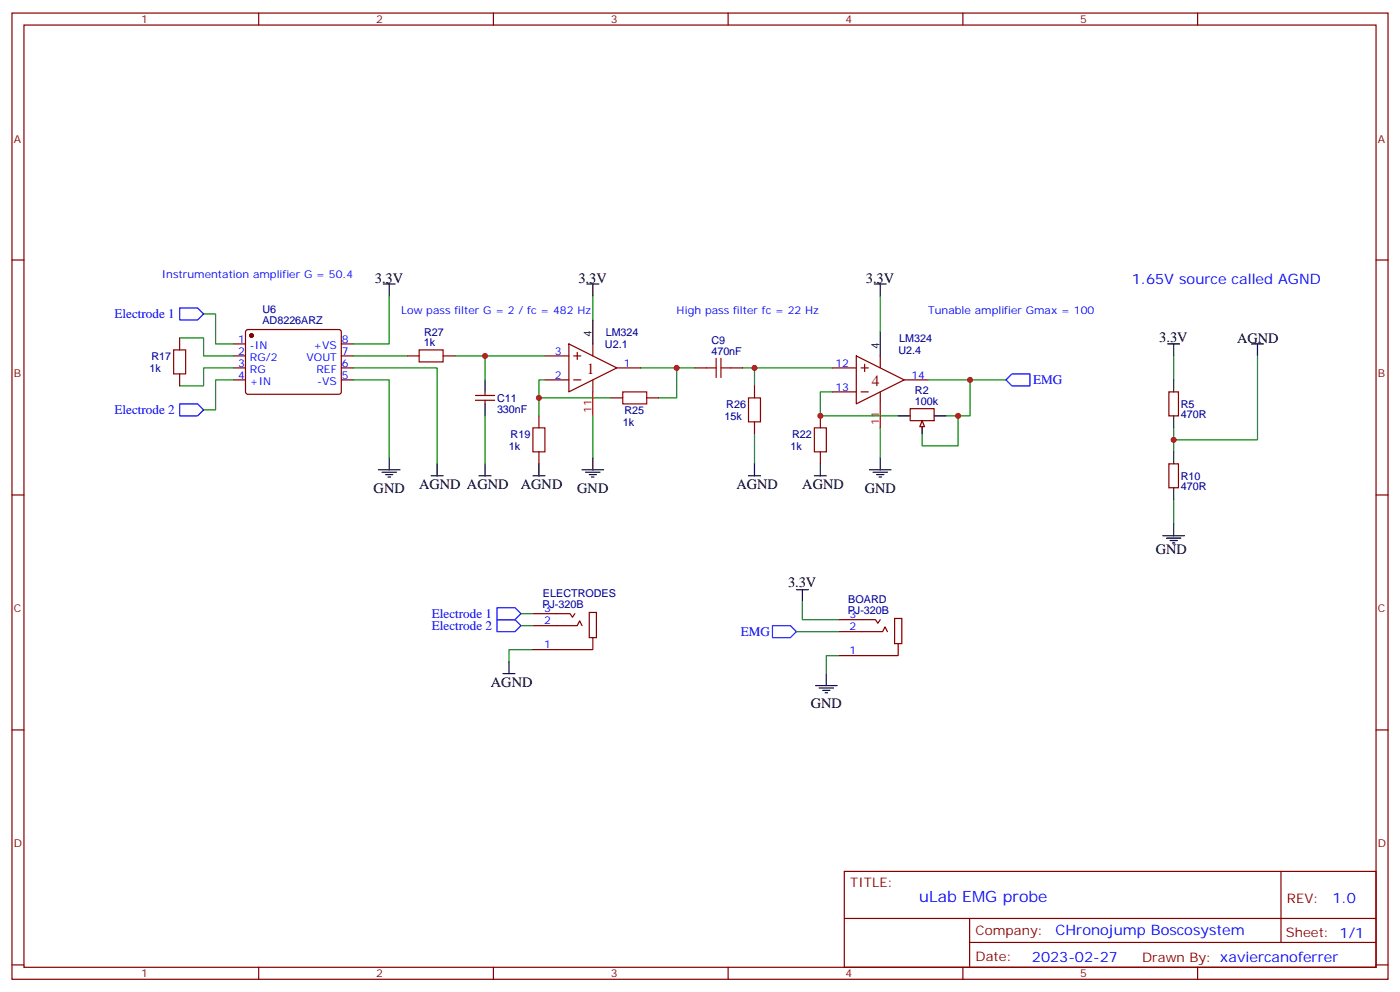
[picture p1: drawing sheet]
<svg xmlns="http://www.w3.org/2000/svg" width="412mm" height="292mm" viewBox="0 0 412 292" stroke-linecap="round" stroke-linejoin="round" font-family="sans-serif">
<g fill="none" stroke="#870000" stroke-width=".35">
<path d="M3.5 3.8h405.4v284.4h-405.4zM7.1 7.4h398.2v277.3h-398.2zM76.2 3.8v3.6M145.3 3.8v3.6M214.5 3.8v3.6M283.6 3.8v3.6M352.8 3.8v3.6M3.5 76.5h3.6M405.3 76.5h3.6M52.9 99.4v3.6M72.6 97.2l.4-.2h27.1l.4 .7v17.9l-.7 .4h-27l-.5-.7v-17.6zM52.9 110v3.6"/>
<path d="M68.8 101.2h3.5M68.8 104.7h3.5M68.8 108.3h3.5M68.8 111.8h3.5M100.5 101.2h3.6M100.5 104.7h3.6M100.5 108.3h3.6M100.5 111.8h3.6M119.9 104.7h3.6M130.5 104.7h3.6M140.1 116.4h5.6M140.1 117.8h5.6"/>
<path d="M142.9 115.3v1.1M142.9 117.8v1.1M160.5 104.7h7.1M160.5 111.8h7.1M167.6 101.2l14.1 7.1-14.1 7zM169 104.7h2.1M169 111.8h2.1M170 103.7v2.1M174.6 101.2v3.5M174.6 111.8v3.5M179.9 117.1h3.5M181.7 108.3h7"/>
<path d="M190.5 117.1h3.5M204.6 108.3h3.5M215.2 108.3h3.5M222.2 113.6v3.5M245.2 108.3h7M245.2 115.3h7M252.2 104.7l14.1 7.1-14.1 7.1zM253.6 108.3h2.2M253.6 115.3h2.2M254.7 107.2v2.1M259.3 104.7v3.6M259.3 115.3v3.6"/>
<path d="M266.3 111.8h7.1M344.3 115.3h2.8v7.1h-2.8zM158.7 122.4v3.5M158.7 133v3.5M222.2 124.1v3.6M241.7 122.4v3.5M241.7 133v3.5M268.1 120.3h7.1v3.5h-7.1zM271.6 124.5v1.8M344.3 136.5h2.8v7h-2.8zM3.5 145.7h3.6M405.3 145.7h3.6"/>
<path d="M3.5 214.8h3.6M405.3 214.8h3.6M248.7 256.4h156.6v28.3h-156.6zM377.3 256.5v20.8M248.7 270.3h156.5M285.6 277.3h119.6M285.6 270.3v14.1M3.5 284h3.6M76.2 284.7v3.5M145.3 284.7v3.5M214.5 284.7v3.5M283.6 284.7v3.5"/>
<path d="M352.8 284.7v3.5M405.3 284h3.6"/>
</g>
<g fill="none" stroke="#000" stroke-width=".35">
<path d="M112.9 83.6h3.5M114.7 83.6v3.5M172.9 83.6h3.5M174.6 83.6v3.5M174.6 94.2v7M257.5 83.6h3.6M259.3 83.6v3.5M259.3 97.7v7M142.9 111.8v3.5M142.9 118.9v3.5M344 101.2h3.5M345.7 101.2v3.5"/>
<path d="M345.7 111.8v3.5M368.7 101.2h3.5M370.4 101.2v3.5M111.5 138.3h6.3M112.5 139h4.3M113.6 139.7h2.1M114.7 134.7v3.6M128.8 136.5v3.5M142.9 136.5v3.5M158.7 136.5v3.5M171.4 138.3h6.4M172.5 139h4.2"/>
<path d="M173.6 139.7h2.1M174.6 134.7v3.6M222.2 136.5v3.5M241.7 136.5v3.5M256.1 138.3h6.4M257.2 139h4.2M258.2 139.7h2.1M259.3 134.7v3.6M264.6 122.4h3.5M271.6 124.1v3.6M275.2 122.4h3.5M345.7 122.4v3.5"/>
<path d="M345.7 133v3.5M114.3 140.4h.7M127 140h3.5M141.1 140h3.5M157 140h3.5M174.3 140.4h.7M220.5 140h3.5M239.9 140h3.5M258.9 140.4h.7M342.5 157.7h6.4M343.6 158.4h4.2M344.7 159.1h2.1"/>
<path d="M345.4 159.8h.7M345.7 143.5v3.6M345.7 154.1v3.6M234.6 173.5h3.5M236.4 173.5v3.6M148.2 198.2h3.5M149.9 194.7v3.5M243.4 198.2v3.6M240.2 201.8h6.4M241.3 202.5h4.2M242.4 203.2h2.1M243.1 203.9h.7"/>
</g>
<circle cx="74.1" cy="98.7" r=".53" fill="#870000" stroke="#870000" stroke-width=".35"/>
<path d="M52.9 90.6h5.3l1.8 1.8-1.8 1.8h-5.3zM52.9 118.9h5.3l1.8 1.7-1.8 1.8h-5.3zM296.3 111.8l1.8-1.8h5.3v3.6h-5.3zM146.4 178.8h5.3l1.8 1.8-1.8 1.8h-5.3zM146.4 182.4h5.3l1.8 1.7-1.8 1.8h-5.3zM227.5 184.1h5.3l1.8 1.8-1.8 1.7h-5.3z" fill="none" stroke="#00f" stroke-width=".35"/>
<g fill="none" stroke="#008700" stroke-width=".35">
<path d="M52.9 99.4h7.1v5.3h8.8M60 92.4h3.5v8.8h5.3M114.7 87.1v14.1h-10.6M174.6 87.1v7.1M259.3 87.1v10.6M68.8 111.8h-5.3v8.8h-3.5M68.8 108.3h-8.8v5.3h-7.1M104.1 108.3h24.7v28.2M104.1 111.8h10.6v22.9M104.1 104.7h15.8M134.1 104.7h8.8v7.1M142.9 104.7h17.6"/>
<path d="M160.5 111.8h-1.8v5.3M179.9 117.1h-21.2v5.3M188.7 108.3h10.6v8.8h-5.3M199.3 108.3h5.3M218.7 108.3h3.5v5.3M222.2 108.3h23M245.2 115.3h-3.5v7.1h22.9M273.4 111.8h12.4v10.6h-3.6M285.8 111.8h10.5M345.7 104.7v7.1M370.4 104.7v24.7h-24.7M142.9 122.4v14.1"/>
<path d="M174.6 122.4v12.3M222.2 127.7v8.8M259.3 125.9v8.8M278.7 122.4h3.5v8.8h-10.6v-3.5M345.7 125.9v7.1M345.7 147.1v7M157 191.2h-7.1v3.5"/>
</g>
<path d="M174.6 115.3v7.1M259.3 118.9v7" fill="none" stroke="#f00" stroke-width=".35"/>
<path d="M51.2 103h3.5v7h-3.5zM123.5 103h7v3.5h-7zM183.4 115.3h7.1v3.6h-7.1zM208.1 108.3h2.9M211 105.4v5.7M212.4 105.4v5.7M212.4 108.3h2.8M220.5 117.1h3.5v7h-3.5zM157 125.9h3.5v7.1h-3.5zM239.9 125.9h3.5v7.1h-3.5z" fill="none" stroke="#a10000" stroke-width=".35"/>
<path d="M271.6 123.8l.7 1.8h-1.4z" fill="#f0f0f0" stroke="#870000" stroke-width=".35"/>
<path d="M157 184.1h13l.7-1.4 .7 1.4M157 180.6h10.9l.7 1 .7-1M173.6 180.2h2.1v7.4h-2.1zM174.6 187.6v3.6h-17.6M246.9 185.9h13.1l.7-1.4 .7 1.4M246.9 182.4h11l.7 1 .7-1M263.5 182h2.1v7.4h-2.1zM264.6 189.4v3.5h-17.7" fill="none" stroke="#870000" stroke-width=".35"/>
<path d="M236.4 177.1v5.3h10.5M153.5 180.6h3.5M153.5 184.1h3.5M234.6 185.9h12.3M246.9 192.9h-3.5v5.3" fill="none" stroke="#008700" stroke-width=".35"/>
<g fill="#c00">
<circle cx="142.9" cy="104.7" r=".88"/>
<circle cx="158.8" cy="117.1" r=".88"/>
<circle cx="199.3" cy="108.3" r=".88"/>
<circle cx="222.3" cy="108.3" r=".88"/>
<circle cx="282.2" cy="122.4" r=".88"/>
<circle cx="285.8" cy="111.8" r=".88"/>
<circle cx="241.7" cy="122.4" r=".88"/>
<circle cx="345.7" cy="129.4" r=".88"/>
</g>
<g font-size="4.6" fill="#800">
<text x="172.9" y="110">1</text>
<text x="256.8" y="113.6">4</text>
</g>
<text font-size="4.6" fill="#00f" x="270.8" y="265.5">uLab EMG probe</text>
<g font-size="4.2">
<text x="110.4" y="83.2">3.3V</text>
<text x="170.4" y="83.2">3.3V</text>
<text x="255" y="83.2">3.3V</text>
<text x="341.5" y="100.5">3.3V</text>
<text x="364.4" y="100.9">AGND</text>
<text x="110.1" y="145">GND</text>
<text x="123.4" y="144">AGND AGND</text>
<text x="153.4" y="144">AGND</text>
<text x="170" y="145">GND</text>
<text x="216.9" y="144">AGND</text>
<text x="236.3" y="144">AGND</text>
<text x="254.7" y="145">GND</text>
<text x="340.4" y="162.9">GND</text>
<text x="232.1" y="172.8">3.3V</text>
<text x="144.6" y="202.2">AGND</text>
<text x="238.8" y="208.5">GND</text>
</g>
<g font-size="4.2" fill="#00f">
<text x="333.4" y="83.6">1.65V source called AGND</text>
<text x="392.5" y="265.7">1.0</text>
<text x="310.9" y="275.3">CHronojump Boscosystem</text>
<text x="304" y="283.1">2023-02-27</text>
</g>
<g font-size="3.9" fill="#00f">
<text x="33.7" y="93.7">Electrode 1</text>
<text x="304.3" y="113">EMG</text>
<text x="33.7" y="121.9">Electrode 2</text>
<text x="127.2" y="181.9">Electrode 1</text>
<text x="127.2" y="185.4">Electrode 2</text>
<text x="218.2" y="187.2">EMG</text>
</g>
<g font-size="3.9" fill="#800">
<text x="250.5" y="261">TITLE:</text>
<text x="379.1" y="265.7">REV:</text>
<text x="287.4" y="275.2">Company:</text>
<text x="378.7" y="275.8">Sheet: 1/1</text>
<text x="287.4" y="282.9">Date:</text>
<text x="336.4" y="283">Drawn By: xaviercanoferrer</text>
</g>
<g font-size="3.2" fill="#800">
<text x="41.6" y="6.8">1</text>
<text x="110.8" y="6.8">2</text>
<text x="179.9" y="6.8">3</text>
<text x="249.1" y="6.8">4</text>
<text x="318.2" y="6.8">5</text>
<text x="4.1" y="41.9">A</text>
<text x="405.9" y="41.9">A</text>
<text x="4.1" y="111.1">B</text>
<text x="405.9" y="111.1">B</text>
<text x="4.1" y="180.2">C</text>
<text x="405.9" y="180.2">C</text>
<text x="4.1" y="249.4">D</text>
<text x="405.9" y="249.4">D</text>
<text x="41.6" y="287.7">1</text>
<text x="110.8" y="287.7">2</text>
<text x="179.9" y="287.7">3</text>
<text x="249.1" y="287.7">4</text>
<text x="318.2" y="287.7">5</text>
</g>
<g font-size="3.2" fill="#00f">
<text x="47.6" y="81.8">Instrumentation amplifier G = 50.4</text>
<text x="118.2" y="92.4">Low pass filter G = 2 / fc = 482 Hz</text>
<text x="199.3" y="92.4">High pass filter fc = 22 Hz</text>
<text x="273.4" y="92.4">Tunable amplifier Gmax = 100</text>
<text x="70.1" y="100.9">1</text>
<text x="100.7" y="100.9">8</text>
<text x="70.1" y="104.4">2</text>
<text x="70.1" y="107.9">3</text>
<text x="73.6" y="102.6">-IN</text>
<text x="73.6" y="106.2">RG/2</text>
<text x="90.3" y="106.2">VOUT</text>
<text x="92.3" y="102.6">+VS</text>
<text x="100.7" y="107.9">6</text>
<text x="100.7" y="104.4">7</text>
<text x="163.4" y="104.4">3</text>
<text x="183.8" y="107.9">1</text>
<text x="246.1" y="107.9">12</text>
<text x="70.1" y="111.4">4</text>
<text x="73.6" y="109.7">RG</text>
<text x="73.6" y="113.2">+IN</text>
<text x="93.2" y="109.7">REF</text>
<text x="93.5" y="113.2">-VS</text>
<text x="100.7" y="111.4">5</text>
<text x="163.4" y="111.4">2</text>
<text x="268.5" y="111.4">14</text>
<text x="246.1" y="115">13</text>
<text x="160.3" y="183.8">2</text>
<text x="160.3" y="180.2">3</text>
<text x="250.2" y="185.5">2</text>
<text x="250.2" y="182">3</text>
<text x="160.3" y="190.8">1</text>
<text x="250.2" y="192.6">1</text>
</g>
<g font-size="3.2" fill="#000080">
<text x="77.3" y="95.4">AD8226ARZ</text>
<text x="77.3" y="92.1">U6</text>
<text x="124.9" y="101.9">1k</text>
<text x="124.9" y="98.7">R27</text>
<text x="178.4" y="98.8">LM324</text>
<text x="209.5" y="101.2">C9</text>
<text x="264.8" y="100.6">LM324</text>
<text x="44.6" y="105.9">R17</text>
<text x="178.2" y="102.4">U2.1</text>
<text x="209.5" y="104.4">470nF</text>
<text x="264.6" y="104.1">U2.4</text>
<text x="44.1" y="109.4">1k</text>
<text x="146.4" y="118.3">C11</text>
<text x="269.5" y="119.2">100k</text>
<text x="269.5" y="116.1">R2</text>
<text x="146.4" y="121.4">330nF</text>
<text x="183.4" y="125.3">1k</text>
<text x="184" y="121.7">R25</text>
<text x="213.4" y="123.5">15k</text>
<text x="213.9" y="120">R26</text>
<text x="347.8" y="123.1">470R</text>
<text x="347.8" y="120.1">R5</text>
<text x="150.4" y="128.8">R19</text>
<text x="233.3" y="128.8">R22</text>
<text x="149.9" y="132.3">1k</text>
<text x="232.8" y="132.3">1k</text>
<text x="347.8" y="141.2">R10</text>
<text x="347.8" y="144.3">470R</text>
<text x="159.8" y="178.8">PJ-320B</text>
<text x="159.9" y="175.7">ELECTRODES</text>
<text x="249.9" y="177.4">BOARD</text>
<text x="249.7" y="180.6">PJ-320B</text>
</g>
<g font-size="3.2">
<text x="174.3" y="99.1" transform="rotate(-90 174.3 99.1)">4</text>
<text x="258.9" y="102.6" transform="rotate(-90 258.9 102.6)">4</text>
</g>
<g font-size="3.2" fill="#f00">
<text x="174.3" y="121.5" transform="rotate(-90 174.3 121.5)">11</text>
<text x="258.9" y="125" transform="rotate(-90 258.9 125)">11</text>
</g>
</svg>
